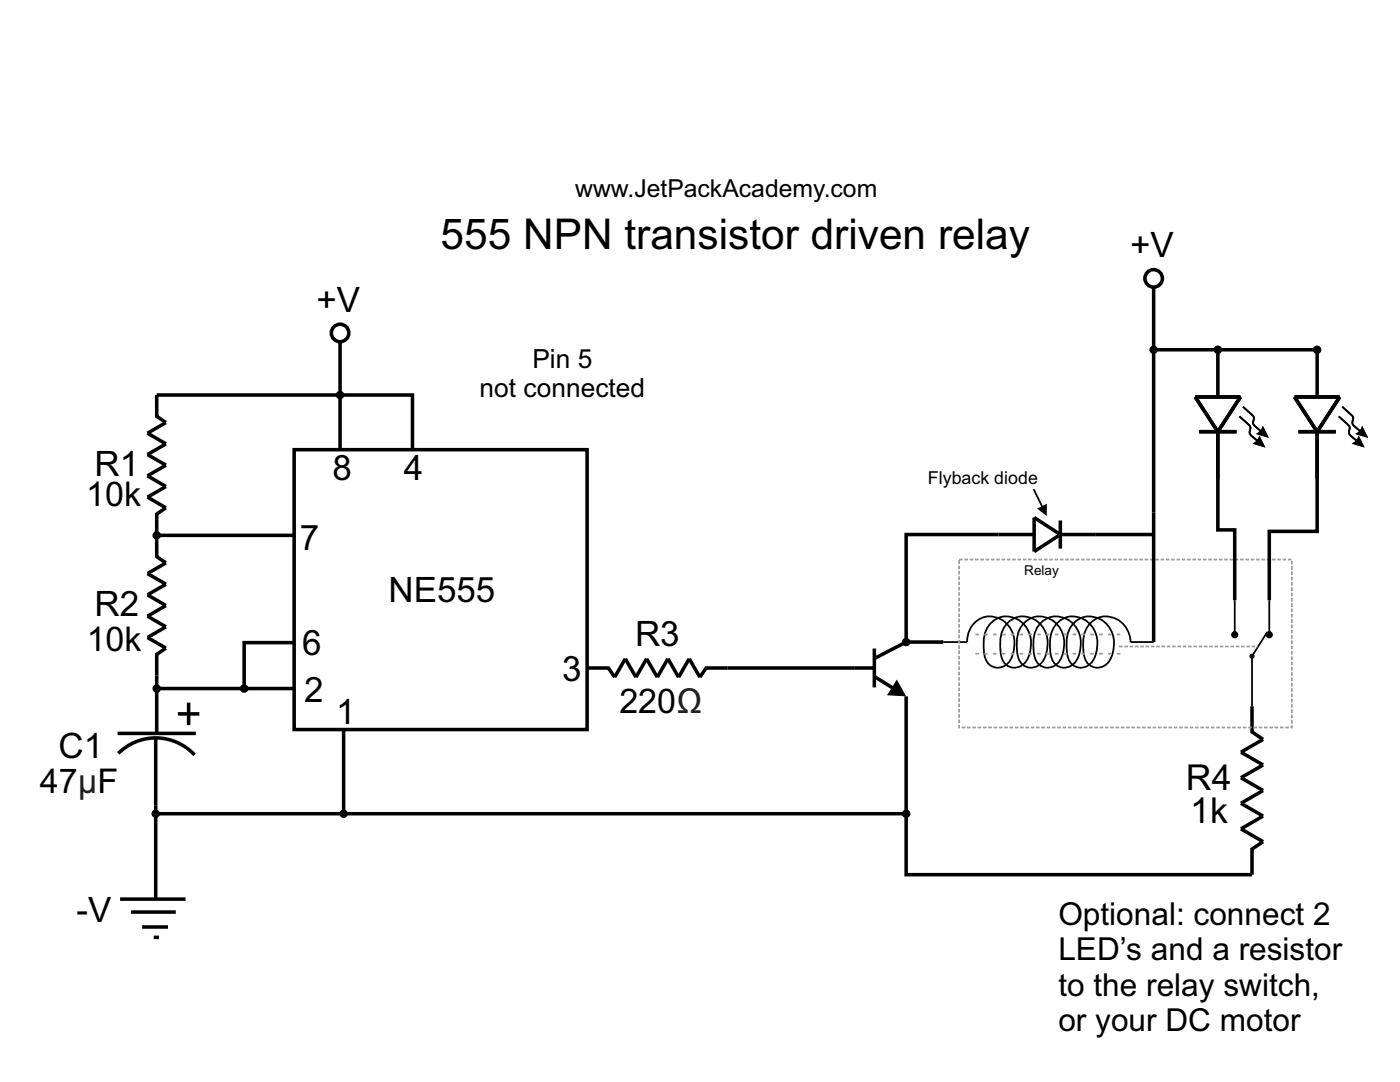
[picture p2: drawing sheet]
<svg xmlns="http://www.w3.org/2000/svg" width="279mm" height="216mm" viewBox="0 0 279 216" stroke-linecap="round" stroke-linejoin="round" font-family="sans-serif">
<g fill="none" stroke="#000" stroke-width=".71" stroke-linecap="butt">
<path d="M67.9 67.9v21.8M238.5 79.2h9.1l-4.6 6.9zM243 69.8v9.4M258.3 79.2h9.1l-4.5 6.9zM262.9 69.8v9.4M58.7 89.7h58.5v55.9h-58.5zM82.3 89.7v-10.9h-51v4.3l1.8 1.2-3.7 2.1 3.7 2.2-3.7 2.1 3.7 2.1-3.7 2.1 3.7 2.2-3.7 2.1 3.7 2.1-1.8 1.3v4.2M239.3 86.1h7.5M243 86.1v9.5M259.1 86.1h7.5M262.9 86.1v9.5M31.3 106.8v4.3l1.8 1.2-3.7 2.1 3.7 2.2-3.7 2.1 3.7 2.1-3.7 2.2 3.7 2.1-3.7 2.1 3.7 2.1-1.8 1.3v15.7"/>
<path d="M31.3 106.8h27.4M199.3 106.7h7.1M206.4 103.3l5.2 3.4-5.2 3.4zM211.6 106.7h7.1M211.6 103.9v5.6M31.3 137.4h27.4M58.7 128.2h-10v9.2M117.2 133.3h4.2l1.3 1.8 2.1-3.7 2.1 3.7 2.1-3.7 2.2 3.7 2.1-3.7 2.1 3.7 2.2-3.7 2.1 3.7 1.2-1.8h33.6M174.5 129.4v7.8M180.8 138.9v23.5h-112.2M180.8 128.1l-6.3 3.3M23.5 146.3h15.6"/>
<path d="M23.6 150.3a10.6 10.6 0 0 1 15.2 .3M31.1 147.2v32.1M35.5 142.4h4.3M37.6 140.2v4.5M68.6 145.6v16.8h-37.5M249.9 140.9v5.1l2.2 1.5-4.4 2.6 4.4 2.5-4.4 2.6 4.4 2.5-4.4 2.6 4.4 2.5-4.4 2.6 4.4 2.5-2.2 1.5v5.1M24 179.4h13M26.2 182h8.9M28.4 185h5.1M30.7 187h1"/>
<circle cx="230.2" cy="55.5" r="1.75"/>
<circle cx="67.9" cy="66.4" r="1.75"/>
</g>
<g fill="#000" stroke="#000" stroke-width=".71" stroke-linecap="butt">
<circle cx="67.9" cy="78.8" r=".49"/>
<circle cx="230.2" cy="69.8" r=".49"/>
<circle cx="243" cy="69.8" r=".49"/>
<circle cx="262.9" cy="69.8" r=".49"/>
<circle cx="31.3" cy="106.8" r=".49"/>
<circle cx="31.3" cy="137.4" r=".49"/>
<circle cx="48.7" cy="137.4" r=".49"/>
<circle cx="180.8" cy="128.1" r=".49"/>
<circle cx="31.1" cy="162.4" r=".49"/>
<circle cx="68.6" cy="162.4" r=".49"/>
<circle cx="180.8" cy="162.4" r=".49"/>
</g>
<g fill="#000">
<path d="M247.5 83l1.9 1.7-.3 .2-1.9-1.7zM249.4 84.7a2.07 2.07 0 0 1 .2 1.7l.4 .5-.3 .3a1.73 1.73 0 0 1-.3-1.9l-.3-.4zM250 86.9l1.7 1.5-.2 .2-1.8-1.4zM251.3 86.9l1.2 2.4-2.6-.8 .9-.6z"/>
<path d="M247.5 83l1.9 1.7-.3 .2-1.9-1.7zM249.4 84.7a2.07 2.07 0 0 1 .2 1.7l.4 .5-.3 .3a1.73 1.73 0 0 1-.3-1.9l-.3-.4zM250 86.9l1.7 1.5-.2 .2-1.8-1.4zM251.3 86.9l1.2 2.4-2.6-.8 .9-.6z"/>
<path d="M248.2 81l1.9 1.7-.3 .3-1.9-1.7zM250.1 82.7a2.07 2.07 0 0 1 .2 1.8l.4 .5-.3 .3a1.73 1.73 0 0 1-.3-2l-.3-.3zM250.7 85l1.7 1.4-.2 .3-1.8-1.5zM252 85l1.2 2.4-2.6-.8 .9-.7z"/>
<path d="M248.2 81l1.9 1.7-.3 .3-1.9-1.7zM250.1 82.7a2.07 2.07 0 0 1 .2 1.8l.4 .5-.3 .3a1.73 1.73 0 0 1-.3-2l-.3-.3zM250.7 85l1.7 1.4-.2 .3-1.8-1.5zM252 85l1.2 2.4-2.6-.8 .9-.7z"/>
<path d="M267.3 83l1.9 1.7-.2 .2-1.9-1.7zM269.2 84.7a2.07 2.07 0 0 1 .2 1.7l.4 .5-.2 .3a1.73 1.73 0 0 1-.4-1.9l-.2-.4zM269.8 86.9l1.7 1.5-.2 .2-1.7-1.4zM271.1 86.9l1.2 2.4-2.5-.8 .8-.6z"/>
<path d="M267.3 83l1.9 1.7-.2 .2-1.9-1.7zM269.2 84.7a2.07 2.07 0 0 1 .2 1.7l.4 .5-.2 .3a1.73 1.73 0 0 1-.4-1.9l-.2-.4zM269.8 86.9l1.7 1.5-.2 .2-1.7-1.4zM271.1 86.9l1.2 2.4-2.5-.8 .8-.6z"/>
<path d="M268 81l1.9 1.7-.2 .3-1.9-1.7zM269.9 82.7a2.07 2.07 0 0 1 .2 1.8l.4 .5-.2 .3a1.73 1.73 0 0 1-.4-2l-.2-.3zM270.5 85l1.7 1.4-.2 .3-1.7-1.5zM271.8 85l1.2 2.4-2.5-.8 .8-.7z"/>
<path d="M268 81l1.9 1.7-.2 .3-1.9-1.7zM269.9 82.7a2.07 2.07 0 0 1 .2 1.8l.4 .5-.2 .3a1.73 1.73 0 0 1-.4-2l-.2-.3zM270.5 85l1.7 1.4-.2 .3-1.7-1.5zM271.8 85l1.2 2.4-2.5-.8 .8-.7z"/>
<path d="M174.7 134.7l3.7 2.3-.3 .6-3.8-2.3zM179 135.6l1.8 3.3-3.8-.2z"/>
<path d="M245.7 126.7a.71 .71 0 0 1 1.4 0 .71 .71 0 0 1-1.4 0zM246.2 119.8h.4v6.9h-.4z"/>
<path d="M252.6 126.7a.71 .71 0 0 1 1.4 0 .71 .71 0 0 1-1.4 0zM253.1 119.8h.4v6.9h-.4z"/>
</g>
<path d="M188.3 128.1h4.7a4.6 4.6 0 0 1 2.5-4.6 4.6 4.6 0 0 1 5.2 .7 6.1 6.1 0 0 1 .2 8.4 2.75 2.75 0 0 1-3 .3 2.75 2.75 0 0 1-1.5-2.6l-.1-.7a6.3 6.3 0 0 1 1.9-5.7 4.8 4.8 0 0 1 7.5 3.6 6.4 6.4 0 0 1-1.5 5.1 2.75 2.75 0 0 1-3 .3 2.75 2.75 0 0 1-1.5-2.6l-.1-.7a6.3 6.3 0 0 1 1.9-5.7 4.8 4.8 0 0 1 7.5 3.6 6.4 6.4 0 0 1-1.4 5.1 2.75 2.75 0 0 1-3 .3 2.75 2.75 0 0 1-1.6-2.6l-.1-.7a6.3 6.3 0 0 1 1.9-5.7 4.8 4.8 0 0 1 7.5 3.6 6.4 6.4 0 0 1-1.4 5.1 2.75 2.75 0 0 1-3 .3 2.75 2.75 0 0 1-1.6-2.6v-.7a6.3 6.3 0 0 1 1.8-5.7 4.8 4.8 0 0 1 7.6 3.6 6.4 6.4 0 0 1-1.5 5.1 2.75 2.75 0 0 1-3 .3 2.75 2.75 0 0 1-1.6-2.6v-.7a6.3 6.3 0 0 1 1.8-5.7 4.8 4.8 0 0 1 7.6 3.6 6.4 6.4 0 0 1-1.5 5.1 2.75 2.75 0 0 1-3 .3 2.75 2.75 0 0 1-1.5-2.6l-.1-.7a6.3 6.3 0 0 1 1.8-5.7 4.8 4.8 0 0 1 7.6 3.6 6.4 6.4 0 0 1-1.5 5.1 2.75 2.75 0 0 1-3 .3 2.75 2.75 0 0 1-1.5-2.6l-.1-.7a6.3 6.3 0 0 1 1.8-5.7 4.8 4.8 0 0 1 7.6 3.6v.6h4.6M252.9 126.1l-3 4.8v10" fill="none" stroke="#000" stroke-width=".35"/>
<path d="M194.7 126.6h29.1M194.7 130.4h29.1" fill="none" stroke="#999" stroke-width=".35" stroke-dasharray=".7 1.1" stroke-linecap="butt"/>
<circle cx="249.9" cy="130.9" r=".42" fill="#1a1a1a" stroke="#000" stroke-width=".2"/>
<path d="M191.4 111.7h66.4v33.5h-66.4zM223.3 129h27.7" fill="none" stroke="#999" stroke-width=".35" stroke-dasharray=".7 .4" stroke-linecap="butt"/>
<path d="M230.2 57.3v70.8M230.2 69.8h32.7M243 95.6v10.1h3.4v14.1M262.9 95.6v10.4h-9.6v13.8M199.3 106.7h-18.5v21.4h7.5M218.7 106.7h11.5M180.8 162.4v12.1h69.1" fill="none" stroke="#000" stroke-width=".71" stroke-linecap="butt"/>
<path d="M206.1 97.7l.3-.2 1.8 3.5-.4 .2zM207 101.5l1.9-1v2.5z" fill="#000"/>
<text font-size="8.5" x="87.9" y="49.6">555 NPN transistor driven relay</text>
<g font-size="7.1">
<text x="236.7" y="157.6">R4</text>
<text x="237.5" y="164.3">1k</text>
</g>
<g font-size="7">
<text x="225.5" y="51.3">+V</text>
<text x="63.2" y="62.2">+V</text>
<text x="18.8" y="95.1">R1</text>
<text x="66.4" y="95.7">8</text>
<text x="80.6" y="95.7">4</text>
<text x="59.9" y="109.7">7</text>
<text x="18.8" y="122.9">R2</text>
<text x="77.5" y="120.1">NE555</text>
<text x="60.3" y="130.7">6</text>
<text x="126.7" y="128.9">R3</text>
<text x="112.2" y="135.9">3</text>
<text x="60.7" y="140">2</text>
<text x="67.1" y="144.4">1</text>
<text x="11.7" y="151.2">C1</text>
<text x="15.3" y="184">-V</text>
</g>
<g font-size="6.8">
<text x="17.2" y="101">10k</text>
<text x="17.3" y="129.9">10k</text>
<text x="123.6" y="142.3">220Ω</text>
<text x="8" y="158.3">47μF</text>
</g>
<g font-size="6.3">
<text x="211.2" y="184.6">Optional: connect 2</text>
<text x="211.2" y="191.6">LED’s and a resistor</text>
<text x="211.2" y="198.7">to the relay switch,</text>
<text x="211.2" y="205.7">or your DC motor</text>
</g>
<g font-size="5.3">
<text x="106.2" y="73.3">Pin 5</text>
<text x="95.7" y="79.2">not connected</text>
</g>
<text font-size="4.9" x="114.8" y="39.3">www.JetPackAcademy.com</text>
<text font-size="3.6" x="185.2" y="96.6">Flyback diode</text>
<text font-size="2.7" x="204.4" y="114.7">Relay</text>
</svg>
